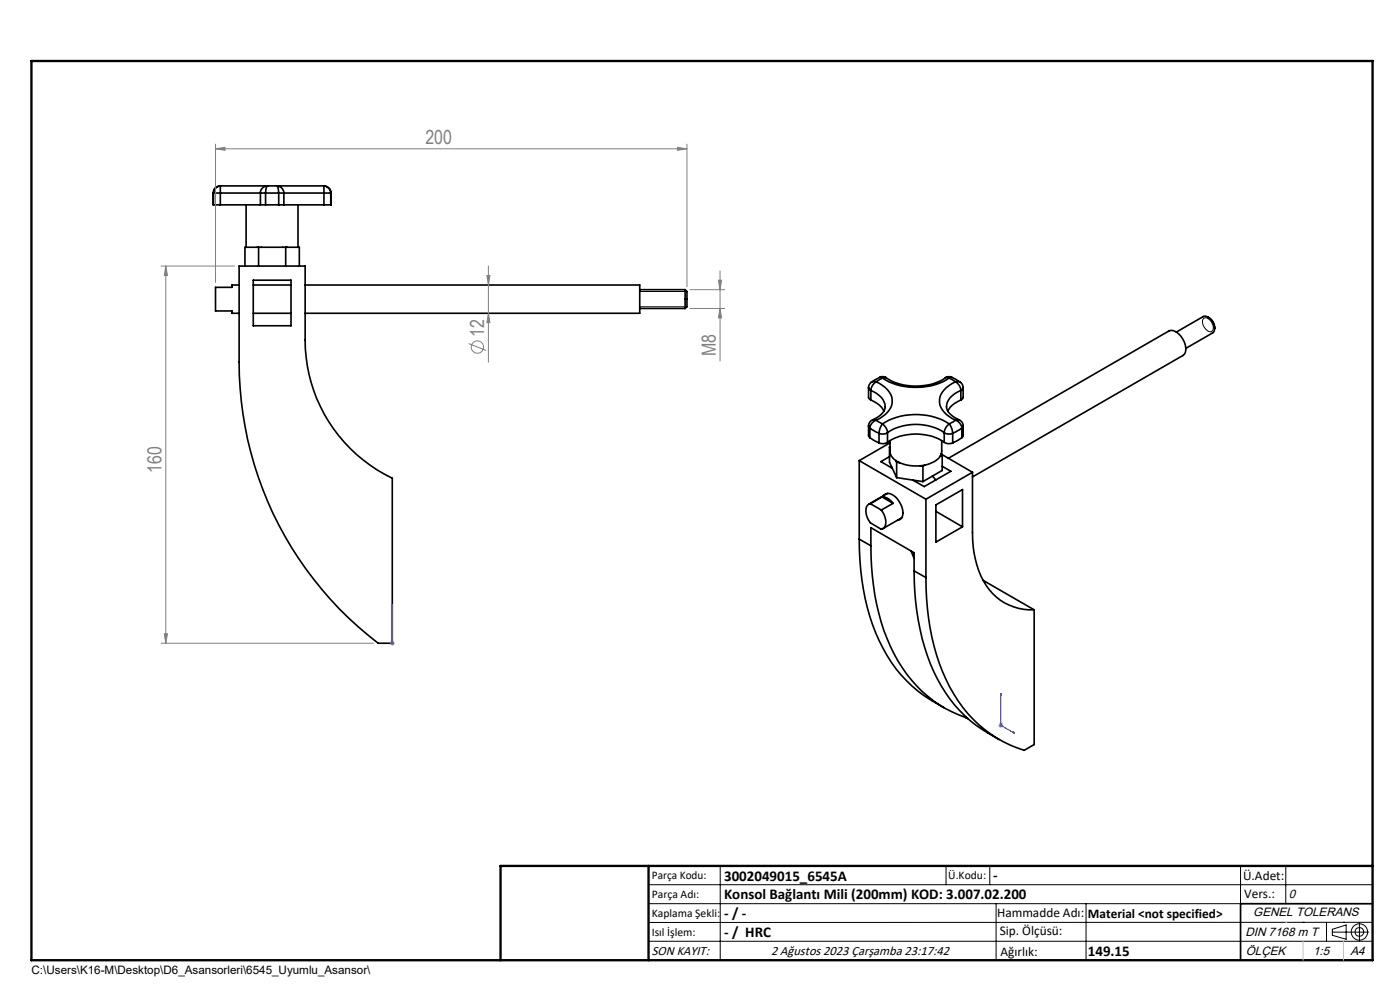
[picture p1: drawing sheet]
<svg xmlns="http://www.w3.org/2000/svg" width="297mm" height="210mm" viewBox="0 0 297 210" stroke-linecap="round" stroke-linejoin="round" font-family="sans-serif">
<g fill="none" stroke="#000" stroke-width=".35">
<path d="M46.8 39.4a1.57 1.57 0 0 0-1.6 1.5M46.8 39.4h10M46.8 39.4l-.1 1.5M46.8 39.4a1.51 1.51 0 0 0-1.5 1.5M56.8 39.4l-.7 .2a1.39 1.39 0 0 0-.9 1.3M56.8 39.4l-.3 .5-.2 1M56.8 39.4h1.9M58.7 39.4a1.55 1.55 0 0 1 1.5 1.5M58.7 39.4l.3 .5 .1 1M58.7 39.4h10M68.7 39.4a1.57 1.57 0 0 1 1.5 1.5M68.7 39.4v1.5"/>
<path d="M45.2 40.9l.1 2.6M45.2 40.9h.1M45.3 40.9h1.4M45.3 43.5h1.4M45.3 40.9v2.6M46.7 43.5h8.5M46.7 40.9h8.5M46.7 40.9v2.6M50.7 56.4h14v15.7a32.5 32.5 0 0 0 18.5 29.4v34.9h-3a74.9 74.9 0 0 1-29.5-59.6zM52.2 43.5v8.9M53.7 59.4h8v9.7h-8zM54.9 52.4v4"/>
<path d="M55.2 43.5h1.1M55.2 40.9h1.1M55.2 40.9v2.6M56.3 40.9h2.8M56.3 43.5h2.8M56.3 40.9v2.6M59.1 43.5h1.1M59.1 40.9h1.1M59.1 40.9v2.6M60.2 43.5h8.5M60.2 40.9h8.5M60.2 40.9v2.6"/>
<path d="M60.6 52.4v4M63.2 52.4h-11.2v4M63.2 43.5v8.9M63.2 52.4h.3v4M68.7 40.9h1.5M68.7 43.5h1.5M68.7 40.9v2.6M70.2 40.9h.1M70.2 40.9v2.6M50.7 60.5h-1.5v.5h-3.5v5h3.5v.5h1.5M53.7 66.5h8M53.7 60.5h8"/>
<path d="M64.7 60.5h71v6h-71M135.7 61.4h9.6M135.7 65.4h9.6M145.3 61.4v4M145.3 61.4l.4 .4v3.3l-.4 .3M256.3 67.3a2.5 2.5 0 0 1 1.4 2.4M257.7 69.7a2.55 2.55 0 0 0-2.3-2.6l-5.8 3.3M257.7 69.7l-.3 .8-5.8 3.4M182.3 97.7l14.1 8.2M182.3 97.7v16.7M184.3 90.3v2.1l.2 .4M184.3 82.2v2.2l.4 .4"/>
<path d="M184.3 90.3l.2 .5M184.3 82.2l.4 .6M184.5 90.8l2 1.1M184.5 92.8l2 1.2M184.5 90.8v2M184.7 82.8a4 4 0 0 1 3.1 3.6 3.9 3.9 0 0 1-2.7 2.7M184.7 84.8l.7 .4a4.5 4.5 0 0 1 2.1 2M184.7 82.8v2M184.9 81.1l-.5 .5-.1 .6M185.1 89.1l-.6 .5-.2 .7M185.1 89.1h.8M185.9 89.1l1.3 .8"/>
<path d="M185.9 81a5.1 5.1 0 0 1 3.4 3.8 4.4 4.4 0 0 1-2.7 4l-.7 .3M185.9 89.1l-.5 .3a1.97 1.97 0 0 0-.9 1.4M185.9 81h-.1a2.34 2.34 0 0 0-1.1 1.8M185.9 81l-.5-.1-.5 .2M186.5 91.9v2.1M186.7 80l-1.9 1.1M186.7 80l.7-.1 .6 .2M186.7 80l.5 .2M187.2 89.9a13.6 13.6 0 0 1 14.2 0M187.2 89.9l.7 .8 .4 1.1M187.2 80.2l-1.3 .8M187.2 80.2a13.6 13.6 0 0 0 14.2 0"/>
<path d="M187.2 89.9l-.5 .9-.2 1.1M188 80.1l-.4-.1-.4 .2M188.3 91.8a11.1 11.1 0 0 1 12 0M188.3 93.8a11.1 11.1 0 0 1 12 0M188.3 91.8a2 2 0 0 1-1.8 .1M188.3 93.8a2 2 0 0 1-1.8 .2M188.3 91.8v2M188.7 96.9l-1.8 1 2.4 1.4M188.7 94.8v3.3l.6 1.2M188.7 94.8l.1 .2M188.8 93.5v2.7l.4 .6 .8 .9M188.8 93.9l-6.5 3.8"/>
<path d="M188.8 94.8h-.1M189.2 99.1l-.2 .1M189.3 99.3l.9 2M190 97.7l.8 .4M190 97.7l.2 .3M190.2 98v3.3M190.2 98l.6 .1M190.8 98.1a9.1 9.1 0 0 0 4.4 .7M195.2 98.8l.6 .1M195.8 98.9v3.3M196.2 98.7l-1 .1M196.2 98.7l-.4 .2"/>
<path d="M199.5 96.8a5.2 5.2 0 0 1-3.3 1.9M199.7 96.2l-.2 .6M199.7 96.2l.2 .3M199.8 93.5l-.1 2.7M199.8 96.4l6.5 3.8M199.9 98.9l1.8 1.1-5.6 3.2-2.5-1.4M199.9 96.5l-.4 .3M199.9 96.5v3.3l-4.1 2.4M200.3 91.8a2 2 0 0 0 1.8 .1M200.3 93.8a2 2 0 0 0 1.8 .2M200.3 91.8v2M200.6 80.1l.4-.1 .4 .2"/>
<path d="M201.2 97.2l46.7-27a2.39 2.39 0 0 1 2.8 1.4 3.3 3.3 0 0 1 .5 3.5l-44.9 26.1M201.4 89.9l-.7 .8-.4 1.1M201.4 80.2l1.3 .8M201.4 89.9l.5 .9 .2 1.1M201.9 80l-.9-.1a12.2 12.2 0 0 1-13 .2M201.9 80l1.9 1.1M201.9 80l-.5 .2M202.1 91.9v2.1M202.7 81a5.1 5.1 0 0 0-3.4 3.8 4.4 4.4 0 0 0 2.7 4l.7 .3M202.7 89.1l-1.3 .8M202.7 89.1l.5 .3a1.97 1.97 0 0 1 .8 1.4M202.7 81a2.34 2.34 0 0 1 1.1 1.8"/>
<path d="M202.7 81l.5-.1 .5 .2M203.4 89.1l.7 .4 .2 .8M203.4 89.1h-.7M203.7 81.1l.5 .6 .1 .5M203.8 82.8a4 4 0 0 0-3 3.7 4 4 0 0 0 2.6 2.6M203.8 84.8l-.6 .4a4.5 4.5 0 0 0-2.2 2M203.8 82.8v2M204 90.8l-1.9 1.1M204 92.8l-1.9 1.2M204 90.8v2M204.3 90.3v2.1l-.3 .4M204.3 82.2v2.2l-.5 .4"/>
<path d="M204.3 90.3l-.3 .5M204.3 82.2l-.5 .6M182.3 114.4a47.9 47.9 0 0 0 5.9 24.7 28.7 28.7 0 0 0 12.1 11M182.3 114.4l2.4 1.4M184.6 106.8a1.48 1.48 0 0 0-.9 2l.3 1.1 .6 1 2.4 1.4a1.75 1.75 0 0 0 .7-2.6l-.7-1.5M184.6 106.8l2.4 1.4M184.7 115.8a48.6 48.6 0 0 0 5.8 24.4 26.7 26.7 0 0 0 14.4 12M184.7 115.8v-3.9l9.2 5.4v3.8M187.1 105.4a2.74 2.74 0 0 1 2.3 1.4M187.1 105.4l-2.5 1.4M187.1 105.4l2.3 1.4M187.4 105.2l.1-.2a2.05 2.05 0 0 1 2.9 .9 3.8 3.8 0 0 1 .8 4l-.8 .5"/>
<path d="M188.3 104.7l-4 2.3M189.4 106.8l-2.4 1.4M190.2 101.3l3.4 .5M191.3 109.8l-4 2.3M193.3 116.9l.6 1.6M193.6 101.8l2.2 .4M196.4 105.9v16.6M197.8 101l.7 .8M198.5 107.1l5.7-3.3v8l-5.7 3.2zM198.5 108.5l5.7 3.3M206.3 100.2v12.8a18.9 18.9 0 0 0 4.3 12.9 11.5 11.5 0 0 0 8.8 3.5M206.3 100.2l-9.9 5.7"/>
<path d="M193.9 121.1a50.6 50.6 0 0 0 4.9 22.9 28.9 28.9 0 0 0 13.1 12.9M193.9 121.1l2.5 1.4M196.4 122.5a47.9 47.9 0 0 0 6 24.7 26.4 26.4 0 0 0 14.9 12l2.1-1.3v-28.5M208.6 123.1l10.8 6.3M204.9 152.2l.5 .3M204.9 152v.2M291.2 191.7h-28v12"/>
</g>
<g fill="none" stroke="#808080" stroke-width=".21">
<path d="M45.7 31.6l2-.4v.7zM45.7 30.6v29.3M45.7 31.6h100M143.7 31.2l2 .4-2 .3zM145.7 30.6v30.2M34.2 56.4h15.5M35.2 56.4l.3 2h-.6zM35.2 56.4v80M103.3 58.4h.6l-.3 2.1zM103.6 56.4v20.4M152.4 59.4h.7l-.3 2zM152.8 57.5v19.1"/>
<path d="M99.4 72.9l3.8 1.5M103.6 66.5l.3 1.9h-.6zM146.4 61.4h7.3M146.4 65.4h7.3M152.8 65.4l.3 2h-.7zM34.2 136.4h45M34.9 134.4h.6l-.3 2zM82.7 136.4h1M82.9 136.1l.7 .7M83.2 136v.9M83.6 136.1l-.7 .7M211.8 153.9h1"/>
<path d="M212 153.5l.7 .7M212.3 153.3v1.1M212.7 153.5l-.7 .7"/>
<circle cx="101.3" cy="73.6" r="1.31"/>
</g>
<g fill="none" stroke="#000" stroke-width=".21">
<path d="M135.7 65.1h10M135.7 61.8h10M255.3 67.6a1.06 1.06 0 0 1 1.6 .5 1.53 1.53 0 0 1 .1 2.2 2.04 2.04 0 0 1-1.7-2.7zM137.6 187.7h153.6M137.6 191.7h153.6M137.6 199.7h153.6M152.8 183.7v20M200.7 183.7v4M210 183.7v4M211.3 191.7v12M230.4 191.7v12M263.2 183.7v20"/>
<path d="M272.8 183.7v8M276.4 195.6h.1M281.4 195.6v4.1M282.6 197.7h7.8M282.6 197.1l3-.9v3l-3-.8zM285 195.6h.1M288.4 195.8v3.8M291.2 195.6l-153.6 .1"/>
<circle cx="288.4" cy="197.7" r="1.74"/>
<circle cx="288.4" cy="197.7" r=".93"/>
</g>
<path d="M83.2 136.3v.3zM83.2 128.1v.4v-.4M83.2 136.4h.1M83.2 128.1v8.3M212.3 147.1l.1 .4-.1-.2zM212.3 147.1v6.8l3 1.7M215 155.3l.3 .3-.3-.1z" fill="none" stroke="#00f" stroke-width=".21"/>
<path d="M106.2 203.7h185" fill="none" stroke="#000" stroke-width=".25"/>
<path d="M6.7 12.9h284.5v190.8h-284.5zM137.6 183.7v20M291.2 183.7h-185v20" fill="none" stroke="#000" stroke-width=".5"/>
<path d="M272.8 195.6h.1M276.4 199.7v4M285 199.7v4" fill="none" stroke="#c0c0c0" stroke-width=".21"/>
<g fill="#00f">
<path d="M83.2 136.3v.3zM83.2 128.1v.4z"/>
<path d="M215 155.3l.3 .3-.3-.1zM212.3 147.1l.1 .4-.1-.2z"/>
</g>
<g fill="#808080">
<path d="M45.7 31.6l2-.4v.7zM143.7 31.2l2 .4-2 .3z"/>
<path d="M103.6 66.5l.3 1.9h-.6zM103.3 58.4h.6l-.3 2.1z"/>
<path d="M35.2 56.4l.3 2h-.6zM34.9 134.4h.6l-.3 2zM152.4 59.4h.7l-.3 2zM152.8 65.4l.3 2h-.7z"/>
</g>
<g font-size="4.1" fill="#808080">
<text x="90.2" y="30.6">200</text>
<text x="102.7" y="71.4" transform="rotate(-90 102.7 71.4)">12</text>
<text x="151.8" y="75.6" transform="rotate(-90 151.8 75.6)">M8</text>
<text x="34.3" y="100.4" transform="rotate(-90 34.3 100.4)">160</text>
</g>
<g font-size="3.2">
<text x="153.6" y="186.8">3002049015_6545A</text>
<text x="153.6" y="190.8">Konsol Bağlantı Mili (200mm) KOD: 3.007.02.200</text>
<text x="210.7" y="186.6">-</text>
<text x="153.6" y="194.8">- / -</text>
<text x="153.6" y="198.8">- / HRC</text>
<text x="230.8" y="202.8">149.15</text>
</g>
<g font-size="2.8">
<text x="263.7" y="186.7">Ü.Adet:</text>
<text x="263.9" y="190.5">Vers.:</text>
<text x="211.5" y="194.5">Hammadde Adı:</text>
<text x="230.8" y="194.7">Material &lt;not specified&gt;</text>
<text x="138.3" y="202.6">SON KAYIT:</text>
<text x="163.6" y="202.6">2 Ağustos 2023 Çarşamba 23:17:42</text>
<text x="212.1" y="198.4">Sip. Ölçüsü:</text>
<text x="212.2" y="202.7">Ağırlık:</text>
</g>
<g font-size="2.6">
<text x="273.4" y="190.4">0</text>
<text x="265.9" y="194.4">GENEL TOLERANS</text>
<text x="264.2" y="198.5">DIN 7168 m T</text>
<text x="264.3" y="202.6">ÖLÇEK</text>
<text x="278.5" y="202.6">1:5</text>
<text x="286.5" y="202.6">A4</text>
</g>
<g font-size="2.5">
<text x="138.3" y="186.4">Parça Kodu:</text>
<text x="138.3" y="190.5">Parça Adı:</text>
<text x="201.2" y="186.5">Ü.Kodu:</text>
<text x="138.3" y="194.5">Kaplama Şekli:</text>
<text x="138.3" y="198.6">Isıl İşlem:</text>
<text x="6.7" y="206.7">C:\Users\K16-M\Desktop\D6_Asansorleri\6545_Uyumlu_Asansor\</text>
</g>
</svg>
